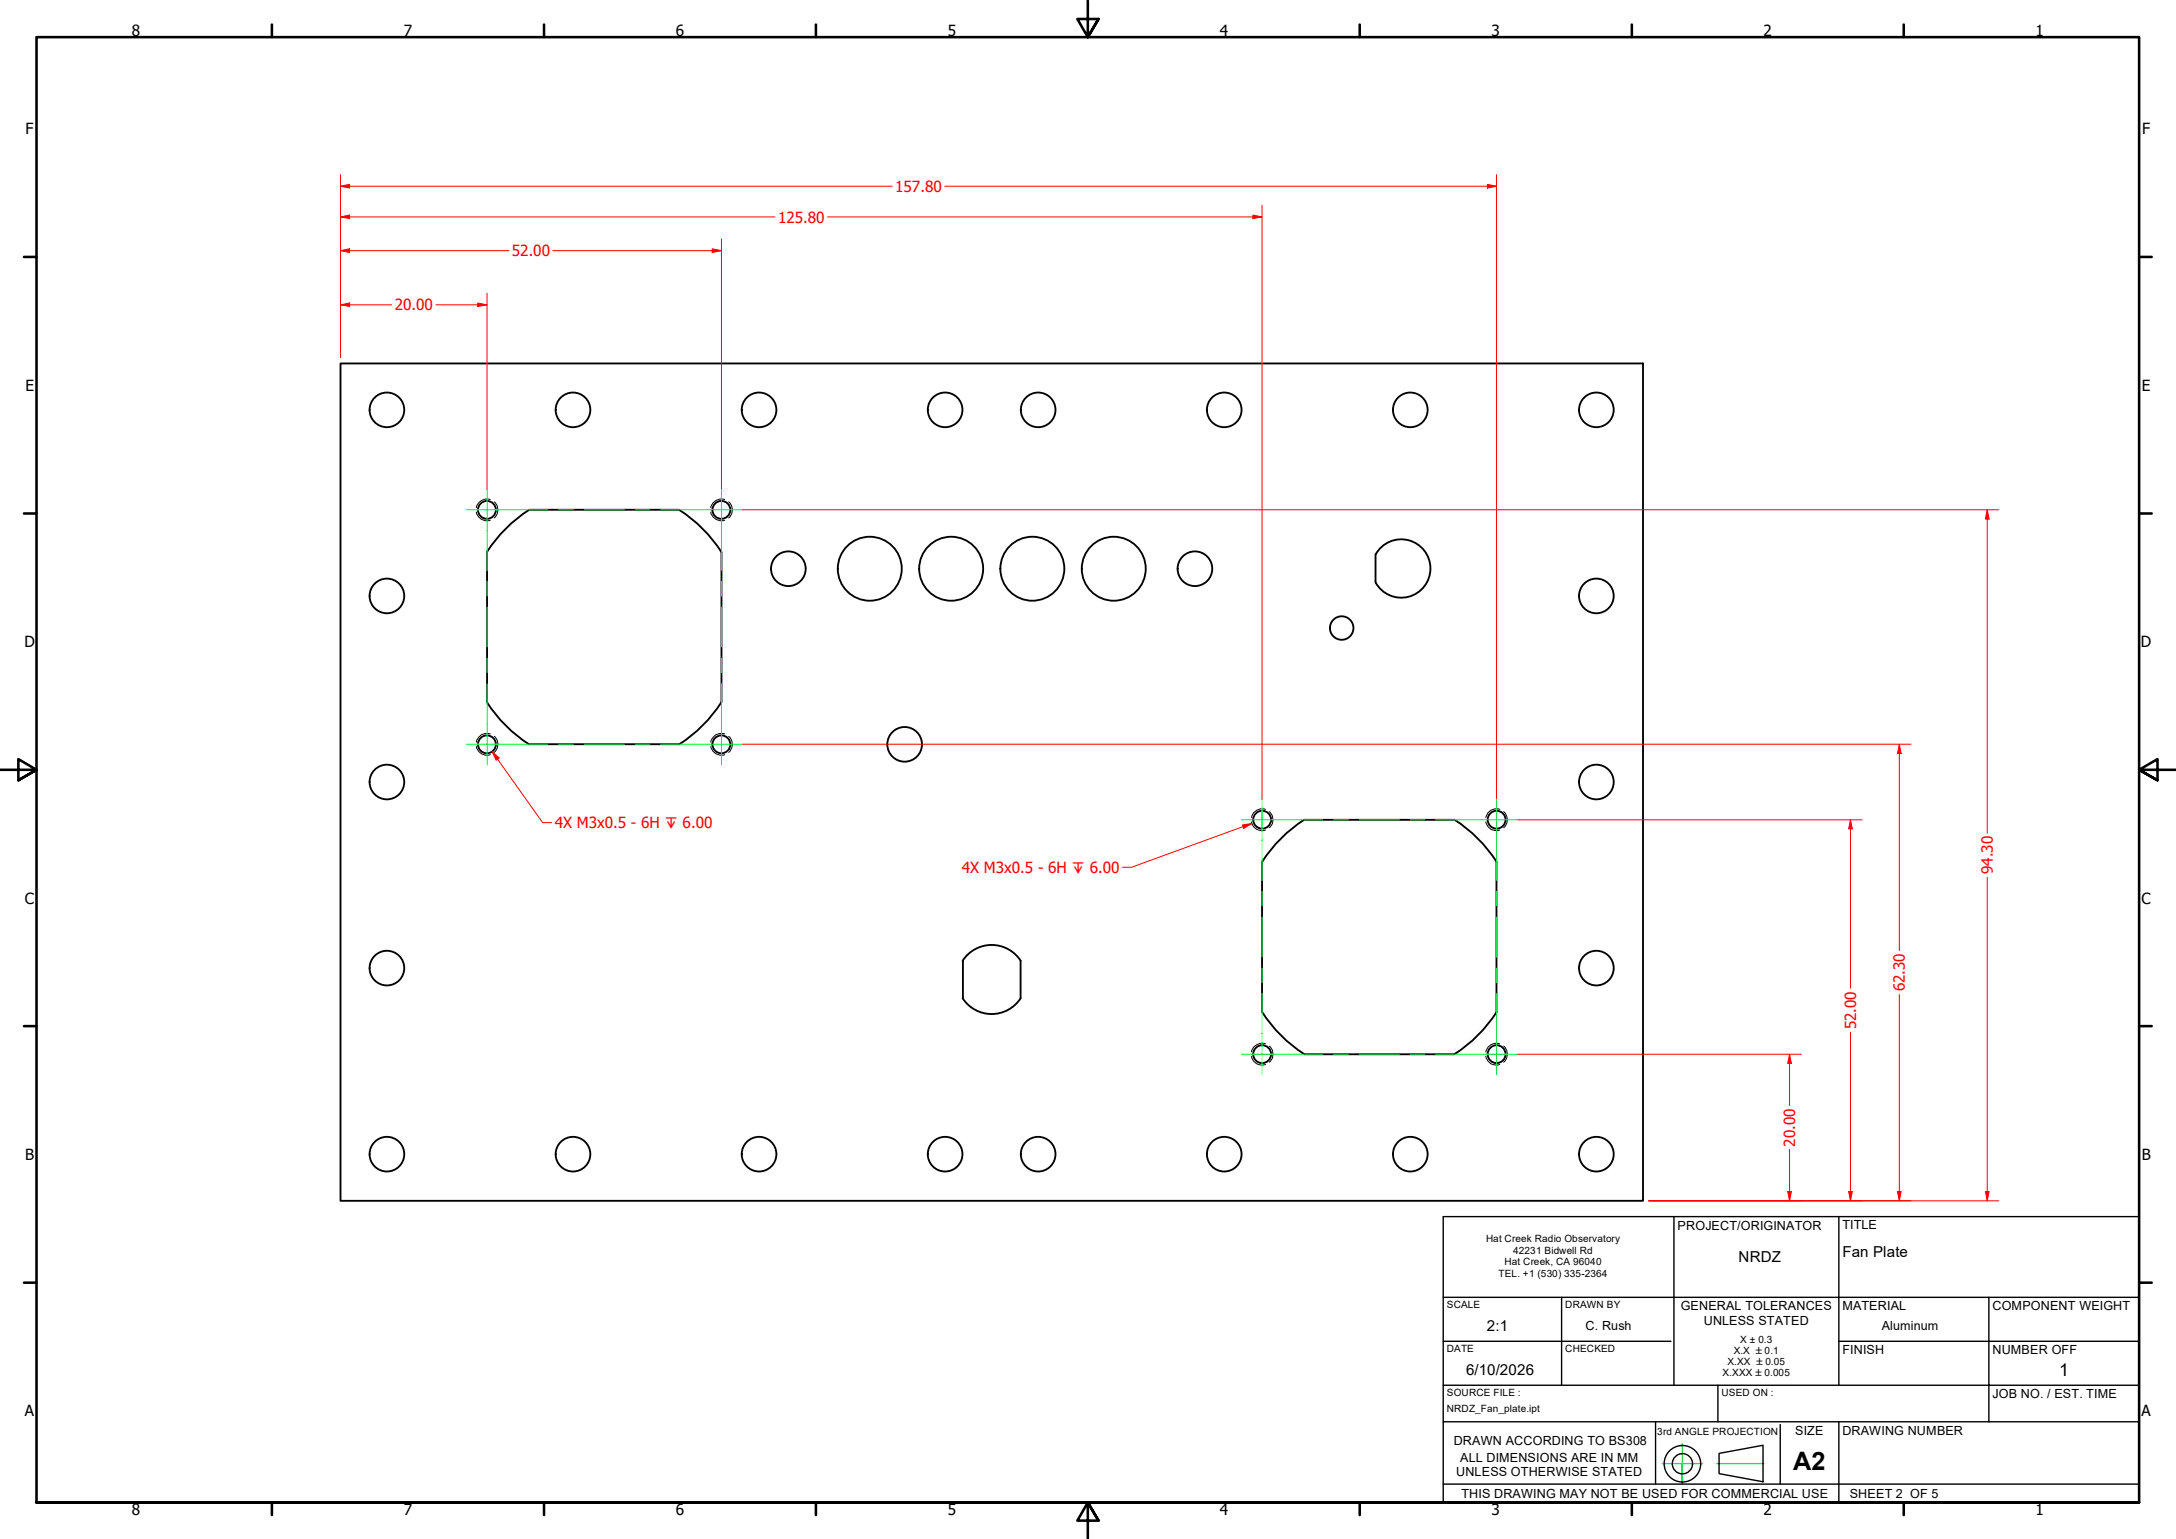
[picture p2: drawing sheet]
<svg xmlns="http://www.w3.org/2000/svg" width="594mm" height="420mm" viewBox="0 0 594 420" stroke-linecap="round" stroke-linejoin="round" font-family="sans-serif">
<!-- layer: Hidden Narrow (ANSI) -->
<g fill="none" stroke="#000" stroke-width=".27">
<path d="M130 139.8a2.94 2.94 0 0 0 3.9 2.2M133.9 136.4a2.94 2.94 0 0 0-3.9 2.2M134.9 137a2.87 2.87 0 0 1 0 4.4M194.1 139.8a2.94 2.94 0 0 0 3.8 2.2M197.9 136.4a2.94 2.94 0 0 0-3.8 2.2M198.9 137a2.87 2.87 0 0 1 0 4.4M130 203.8a2.94 2.94 0 0 0 3.9 2.2M133.9 200.4a2.84 2.84 0 0 0-3.9 2.2M134.9 201a2.87 2.87 0 0 1 0 4.4M194.1 203.8a2.94 2.94 0 0 0 3.8 2.2M197.9 200.4a2.84 2.84 0 0 0-3.8 2.2M198.9 201a2.87 2.87 0 0 1 0 4.4"/>
<path d="M341.7 224.4a2.84 2.84 0 0 0 3.8 2.2M345.5 221a2.94 2.94 0 0 0-3.8 2.2M346.5 221.6a2.87 2.87 0 0 1 0 4.4M405.6 224.4a2.84 2.84 0 0 0 3.8 2.2M409.4 221a2.94 2.94 0 0 0-3.8 2.2M410.5 221.6a2.87 2.87 0 0 1 0 4.4M341.7 288.4a2.84 2.84 0 0 0 3.8 2.2M345.5 285a2.94 2.94 0 0 0-3.8 2.2M346.5 285.6a2.87 2.87 0 0 1 0 4.4M405.6 288.4a2.84 2.84 0 0 0 3.8 2.2M409.4 285a2.94 2.94 0 0 0-3.8 2.2M410.5 285.6a2.87 2.87 0 0 1 0 4.4"/>
</g>
<!-- layer: Visible (ANSI) -->
<g fill="none" stroke="#000" stroke-width=".51">
<path d="M93 99.2h355.6v228.6h-355.6zM144.4 139.2a38 38 0 0 0-11.5 11.5l.1 41M144.5 139.2h41M185.4 139.2a38 38 0 0 1 11.5 11.5l.1 41M375.5 151.3v7.7M375.6 151.3a8 8 0 0 1 12-2.2 8 8 0 0 1 0 12.2 8 8 0 0 1-12-2.2M132.9 191.7a38 38 0 0 0 11.5 11.5M196.9 191.7a38 38 0 0 1-11.5 11.5M144.5 203.2h41M344.6 235.3v41M344.6 235.3a38 38 0 0 1 11.4-11.5h41.1a38 38 0 0 1 11.5 11.5M408.6 235.3v41a38.4 38.4 0 0 1-11.5 11.5h-41a38 38 0 0 1-11.5-11.5"/>
<path d="M262.8 272.5a9.4 9.4 0 0 0 15.9 0M262.9 262.3v10.2M278.6 262.3v10.2M278.7 262.3a9.4 9.4 0 0 0-15.9 0"/>
<circle cx="105.6" cy="111.9" r="4.7"/>
<circle cx="156.4" cy="111.9" r="4.7"/>
<circle cx="207.2" cy="111.9" r="4.7"/>
<circle cx="258" cy="111.9" r="4.7"/>
<circle cx="283.4" cy="111.9" r="4.7"/>
<circle cx="334.2" cy="111.9" r="4.7"/>
<circle cx="385" cy="111.9" r="4.7"/>
<circle cx="435.8" cy="111.9" r="4.7"/>
<circle cx="132.9" cy="139.2" r="2.44"/>
<circle cx="196.9" cy="139.2" r="2.44"/>
<circle cx="215.2" cy="155.3" r="4.7"/>
<circle cx="237.5" cy="155.3" r="8.7"/>
<circle cx="259.7" cy="155.3" r="8.7"/>
<circle cx="281.8" cy="155.3" r="8.7"/>
<circle cx="304.1" cy="155.3" r="8.7"/>
<circle cx="326.2" cy="155.3" r="4.7"/>
<circle cx="105.6" cy="162.7" r="4.7"/>
<circle cx="366.3" cy="171.5" r="3.2"/>
<circle cx="435.8" cy="162.7" r="4.7"/>
<circle cx="105.6" cy="213.5" r="4.7"/>
<circle cx="132.9" cy="203.2" r="2.44"/>
<circle cx="196.9" cy="203.2" r="2.44"/>
<circle cx="247" cy="203.2" r="4.7"/>
<circle cx="435.8" cy="213.5" r="4.7"/>
<circle cx="344.6" cy="223.8" r="2.44"/>
<circle cx="408.6" cy="223.8" r="2.44"/>
<circle cx="105.6" cy="264.3" r="4.7"/>
<circle cx="435.8" cy="264.3" r="4.7"/>
<circle cx="344.6" cy="287.8" r="2.44"/>
<circle cx="408.6" cy="287.8" r="2.44"/>
<circle cx="105.6" cy="315.1" r="4.7"/>
<circle cx="156.4" cy="315.1" r="4.7"/>
<circle cx="207.2" cy="315.1" r="4.7"/>
<circle cx="258" cy="315.1" r="4.7"/>
<circle cx="283.4" cy="315.1" r="4.7"/>
<circle cx="334.2" cy="315.1" r="4.7"/>
<circle cx="385" cy="315.1" r="4.7"/>
<circle cx="435.8" cy="315.1" r="4.7"/>
</g>
<!-- layer: Border (ANSI) -->
<g fill="none" stroke="#000" stroke-width=".7">
<path d="M74.2 6.7v3.4M148.5 6.7v3.4M222.8 6.7v3.4M297 .2v9.9l-2.9-4.9h5.8l-2.9 4.9 2.9-4.9M371.2 6.7v3.4M445.5 6.7v3.4M519.7 6.7v3.4M6.5 70.1h3.5M584 70.1h3.4M6.5 140.2h3.5M584 140.2h3.4M0 210.2h10l-5-3v5.8l5-2.8-5 2.8"/>
<path d="M594 210.2h-10l5-3v5.8l-5-2.8 5 2.8M6.5 280.1h3.5M584 280.1h3.4M6.5 350.2h3.5M584 350.2h3.4M10 410.2v-400.1h574v400.1h-574h574M74.2 410.2v3.4M148.5 410.2v3.4M222.8 410.2v3.4M299.9 415.1l-2.9-4.9 2.9 4.9h-5.8l2.9-4.9v10M371.2 410.2v3.4M445.5 410.2v3.4"/>
<path d="M519.7 410.2v3.4"/>
</g>
<!-- layer: Sketch Geometry(Design Office) -->
<g fill="none" stroke="#000" stroke-width=".38">
<path d="M394 332.1h190v78.1h-190zM457 332.1v46.1M502 332.1v46.1M394 354.2h190M426.3 354.2v24M543 354.2v24h41M394 366.2h62.2M394 378.2h108M469 378.2v10M502 366.2h82M502 378.2h41v10M394 388.2h190"/>
<path d="M452 388.2v17M459.3 399.6v5.3M469.3 396.8l12-2.2v9.9l-12-2.2zM486 388.9v16.3M502 388.2v22M394 405.2h190"/>
<circle cx="459.3" cy="399.6" r="5"/>
<circle cx="459.3" cy="399.6" r="2.76"/>
</g>
<path d="M453.8 399.6h10.9M459.3 394.2v10.7M468.7 399.6h12.8" fill="none" stroke="#0f0" stroke-width=".38"/>
<!-- layer: Dimension (ANSI) -->
<path d="M93 83.2h2.4" fill="none" stroke="#f00" stroke-width=".27"/>
<path d="M93 83.2l2.4-.5v1z" fill="#f00"/>
<path d="M93 83.2l2.4-.5v1zM130.4 83.2h2.6" fill="none" stroke="#f00" stroke-width=".27"/>
<path d="M130.4 82.7l2.6 .5-2.6 .5z" fill="#f00"/>
<path d="M93 68.4h2.4M93 80.1v17.5M95.4 83.2h11.5M119 83.2h11.4M130.4 82.7l2.6 .5-2.6 .5zM133 80.1v53.5" fill="none" stroke="#f00" stroke-width=".27"/>
<path d="M93 68.4l2.4-.5v1z" fill="#f00"/>
<path d="M93 68.4l2.4-.5v1zM194.4 68.4h2.6" fill="none" stroke="#f00" stroke-width=".27"/>
<path d="M194.4 67.9l2.6 .5-2.6 .5z" fill="#f00"/>
<path d="M93 59.2h2.4M93 65.3v32.3M95.4 68.4h43.5M150.9 68.4h43.5M194.4 67.9l2.6 .5-2.6 .5zM197 65.3v68.3" fill="none" stroke="#f00" stroke-width=".27"/>
<path d="M93 59.2l2.4-.5v1z" fill="#f00"/>
<path d="M93 59.2l2.4-.5v1zM342.1 59.2h2.5" fill="none" stroke="#f00" stroke-width=".27"/>
<path d="M342.1 58.7l2.5 .5-2.5 .5z" fill="#f00"/>
<path d="M93 56v41.6M93 50.8h2.4M95.4 59.2h116.2M225.9 59.2h116.2M342.1 58.7l2.5 .5-2.5 .5zM344.6 56v162.2" fill="none" stroke="#f00" stroke-width=".27"/>
<path d="M93 50.8l2.4-.5v1.1z" fill="#f00"/>
<path d="M93 50.8l2.4-.5v1.1zM406.1 50.8h2.5" fill="none" stroke="#f00" stroke-width=".27"/>
<path d="M406.1 50.3l2.5 .5-2.5 .6z" fill="#f00"/>
<path d="M93 47.7v49.9M95.4 50.8h148.2M257.9 50.8h148.2M406.1 50.3l2.5 .5-2.5 .6zM408.6 47.7v170.5M488.6 325.3v2.5" fill="none" stroke="#f00" stroke-width=".27"/>
<path d="M488.1 325.3h1l-.5 2.5z" fill="#f00"/>
<path d="M488.6 287.8v2.5M488.1 325.3h1l-.5 2.5z" fill="none" stroke="#f00" stroke-width=".27"/>
<path d="M488.6 287.8l.5 2.5h-1z" fill="#f00"/>
<path d="M414.2 287.8h77.5M488.6 287.8l.5 2.5h-1zM488.6 290.3v11.5M488.6 313.8v11.5M450.2 327.8h41.5M505.2 325.3v2.5" fill="none" stroke="#f00" stroke-width=".27"/>
<path d="M504.7 325.3h1l-.5 2.5z" fill="#f00"/>
<path d="M505.2 223.8v2.5M504.7 325.3h1l-.5 2.5z" fill="none" stroke="#f00" stroke-width=".27"/>
<path d="M505.2 223.8l.5 2.5h-1z" fill="#f00"/>
<path d="M414.2 223.8h94.2M505.2 223.8l.5 2.5h-1zM505.2 226.3v43.5M505.2 281.8v43.5M450.2 327.8h58.2M518.5 325.3v2.5" fill="none" stroke="#f00" stroke-width=".27"/>
<path d="M518 325.3h1l-.5 2.5z" fill="#f00"/>
<path d="M518.5 203.2v2.5M518 325.3h1l-.5 2.5z" fill="none" stroke="#f00" stroke-width=".27"/>
<path d="M518.5 203.2l.5 2.5h-1z" fill="#f00"/>
<path d="M202.6 203.2h319.1M518.5 203.2l.5 2.5h-1zM518.5 205.7v53.8M518.5 271.5v53.8M450.2 327.8h71.5M542.5 325.3v2.5" fill="none" stroke="#f00" stroke-width=".27"/>
<path d="M542 325.3h1.1l-.6 2.5z" fill="#f00"/>
<path d="M542.5 139.2v2.5M542 325.3h1.1l-.6 2.5z" fill="none" stroke="#f00" stroke-width=".27"/>
<path d="M542.5 139.2l.6 2.5h-1.1z" fill="#f00"/>
<path d="M202.6 139.2h343.1M542.5 139.2l.6 2.5h-1.1zM542.5 141.7v85.8M542.5 239.5v85.8M450.2 327.8h95.5" fill="none" stroke="#f00" stroke-width=".27"/>
<!-- layer: Center Mark (ANSI) -->
<path d="M129.8 139.2h6.3M197 136v6.3M129.8 203.2h6.3M197 200v6.4M344.6 220.6v6.4M408.6 220.6v6.4M341.4 287.8h6.3M405.4 287.8h6.3" fill="none" stroke="#00ff40" stroke-width=".27"/>
<!-- layer: Centerline (ANSI) -->
<g fill="none" stroke="#00ff40" stroke-width=".27">
<path d="M127.3 139.2h22.2M133 133.6v22.1M152.5 139.2h4M159.5 139.2h10.9M173.4 139.2h4M180.4 139.2h22.2M197 133.6v22.1M133 158.7v4M197 158.7v4M133 165.7v10.9M133 179.7v3.9M197 165.7v10.9"/>
<path d="M197 179.7v3.9M133 186.7v22.1M197 186.7v22.1M127.3 203.2h22.2M152.5 203.2h4M159.5 203.2h10.9M173.4 203.2h4M180.4 203.2h22.2M344.6 218.2v22.1M408.6 218.2v22.1M338.9 223.8h22.2M364.1 223.8h4"/>
<path d="M371.1 223.8h10.9M385 223.8h4M392 223.8h22.2M344.6 243.4v3.9M344.6 250.4v10.9M408.6 243.4v3.9M408.6 250.4v10.9M344.6 264.3v4M344.6 271.3v22.1M408.6 264.3v4M408.6 271.3v22.1M338.9 287.8h22.2"/>
<path d="M364.1 287.8h4M371.1 287.8h10.9M385 287.8h4M392 287.8h22.2"/>
</g>
<!-- layer: Symbol (ANSI) -->
<path d="M134.4 205.2l1.4 2" fill="none" stroke="#f00" stroke-width=".27"/>
<path d="M134.4 205.2l1.9 1.7-.9 .7z" fill="#f00"/>
<path d="M134.4 205.2l1.9 1.7-.9 .7zM135.8 207.2l12.3 17.4h2.5M341.8 224.8l-2.4 .9" fill="none" stroke="#f00" stroke-width=".27"/>
<path d="M339.2 225.2l2.6-.4-2.3 1.4z" fill="#f00"/>
<path d="M339.2 225.2l2.6-.4-2.3 1.4zM339.4 225.7l-30.5 11.1h-2.4" fill="none" stroke="#f00" stroke-width=".27"/>
<text font-size="6.9" x="489.5" y="401.4">A2</text>
<text font-size="4.8" x="562.2" y="375.6">1</text>
<g font-size="4.2">
<text x="36" y="9.8">8</text>
<text x="110.2" y="9.8">7</text>
<text x="184.5" y="9.8">6</text>
<text x="258.8" y="9.8">5</text>
<text x="333" y="9.8">4</text>
<text x="407.2" y="9.8">3</text>
<text x="481.5" y="9.8">2</text>
<text x="555.8" y="9.8">1</text>
<text x="7" y="36.7">F</text>
<text x="584.8" y="36.7">F</text>
<text x="6.9" y="106.7">E</text>
<text x="584.8" y="106.7">E</text>
<text x="6.7" y="176.7">D</text>
<text x="584.5" y="176.7">D</text>
<text x="6.8" y="246.7">C</text>
<text x="584.6" y="246.7">C</text>
<text x="6.9" y="316.7">B</text>
<text x="584.7" y="316.7">B</text>
<text x="6.8" y="386.7">A</text>
<text x="584.6" y="386.7">A</text>
<text x="36" y="413.6">8</text>
<text x="110.2" y="413.6">7</text>
<text x="184.5" y="413.6">6</text>
<text x="258.8" y="413.6">5</text>
<text x="333" y="413.6">4</text>
<text x="407.2" y="413.6">3</text>
<text x="481.5" y="413.6">2</text>
<text x="555.8" y="413.6">1</text>
</g>
<g font-size="4.2" fill="#f00">
<text x="244.4" y="52.4">157.80</text>
<text x="212.4" y="60.7">125.80</text>
<text x="139.8" y="70">52.00</text>
<text x="107.8" y="84.8">20.00</text>
<text x="151.4" y="226.1">4X M3x0.5 - 6H ↧ 6.00</text>
<text x="262.6" y="238.3">4X M3x0.5 - 6H ↧ 6.00</text>
<text x="544.1" y="238.7" transform="rotate(-90 544.1 238.7)">94.30</text>
<text x="520.1" y="270.7" transform="rotate(-90 520.1 270.7)">62.30</text>
<text x="506.7" y="281" transform="rotate(-90 506.7 281)">52.00</text>
<text x="490.1" y="313" transform="rotate(-90 490.1 313)">20.00</text>
</g>
<g font-size="4.1">
<text x="474.7" y="344.7">NRDZ</text>
<text x="503" y="343.2">Fan Plate</text>
<text x="406" y="363.4">2:1</text>
<text x="400.2" y="375.4">6/10/2026</text>
</g>
<g font-size="3.4">
<text x="458" y="335.7">PROJECT/ORIGINATOR</text>
<text x="503" y="335.6">TITLE</text>
<text x="458.9" y="357.7">GENERAL TOLERANCES</text>
<text x="503" y="357.7">MATERIAL</text>
<text x="544" y="357.7">COMPONENT WEIGHT</text>
<text x="432.9" y="363.1">C. Rush</text>
<text x="465.1" y="361.6">UNLESS STATED</text>
<text x="513.8" y="363.1">Aluminum</text>
<text x="503" y="369.7">FINISH</text>
<text x="544" y="369.7">NUMBER OFF</text>
<text x="544" y="381.7">JOB NO. / EST. TIME</text>
<text x="396.9" y="394.4">DRAWN ACCORDING TO BS308</text>
<text x="490.1" y="391.7">SIZE</text>
<text x="503" y="391.7">DRAWING NUMBER</text>
<text x="398.7" y="399.1">ALL DIMENSIONS ARE IN MM</text>
<text x="397.6" y="403">UNLESS OTHERWISE STATED</text>
<text x="399" y="408.9">THIS DRAWING MAY NOT BE USED FOR COMMERCIAL USE</text>
<text x="505" y="408.9">SHEET 2 OF 5</text>
</g>
<g font-size="2.7">
<text x="405.7" y="339.1">Hat Creek Radio Observatory</text>
<text x="410.7" y="345.5">Hat Creek, CA 96040</text>
<text x="413.1" y="342.3">42231 Bidwell Rd</text>
<text x="409.1" y="348.6">TEL. +1 (530) 335-2364</text>
<text x="395" y="357.2">SCALE</text>
<text x="427.4" y="357.2">DRAWN BY</text>
<text x="395" y="369.2">DATE</text>
<text x="427.4" y="369.2">CHECKED</text>
<text x="473.3" y="369.7">X.X ±0.1</text>
<text x="475.1" y="366.6">X ± 0.3</text>
<text x="470.3" y="375.6">X.XXX ±0.005</text>
<text x="471.6" y="372.7">X.XX ±0.05</text>
<text x="395" y="381.2">SOURCE FILE :</text>
<text x="470" y="381.2">USED ON :</text>
<text x="395" y="385.6">NRDZ_Fan_plate.ipt</text>
<text x="452.4" y="391.6">3rd ANGLE PROJECTION</text>
</g>
</svg>
